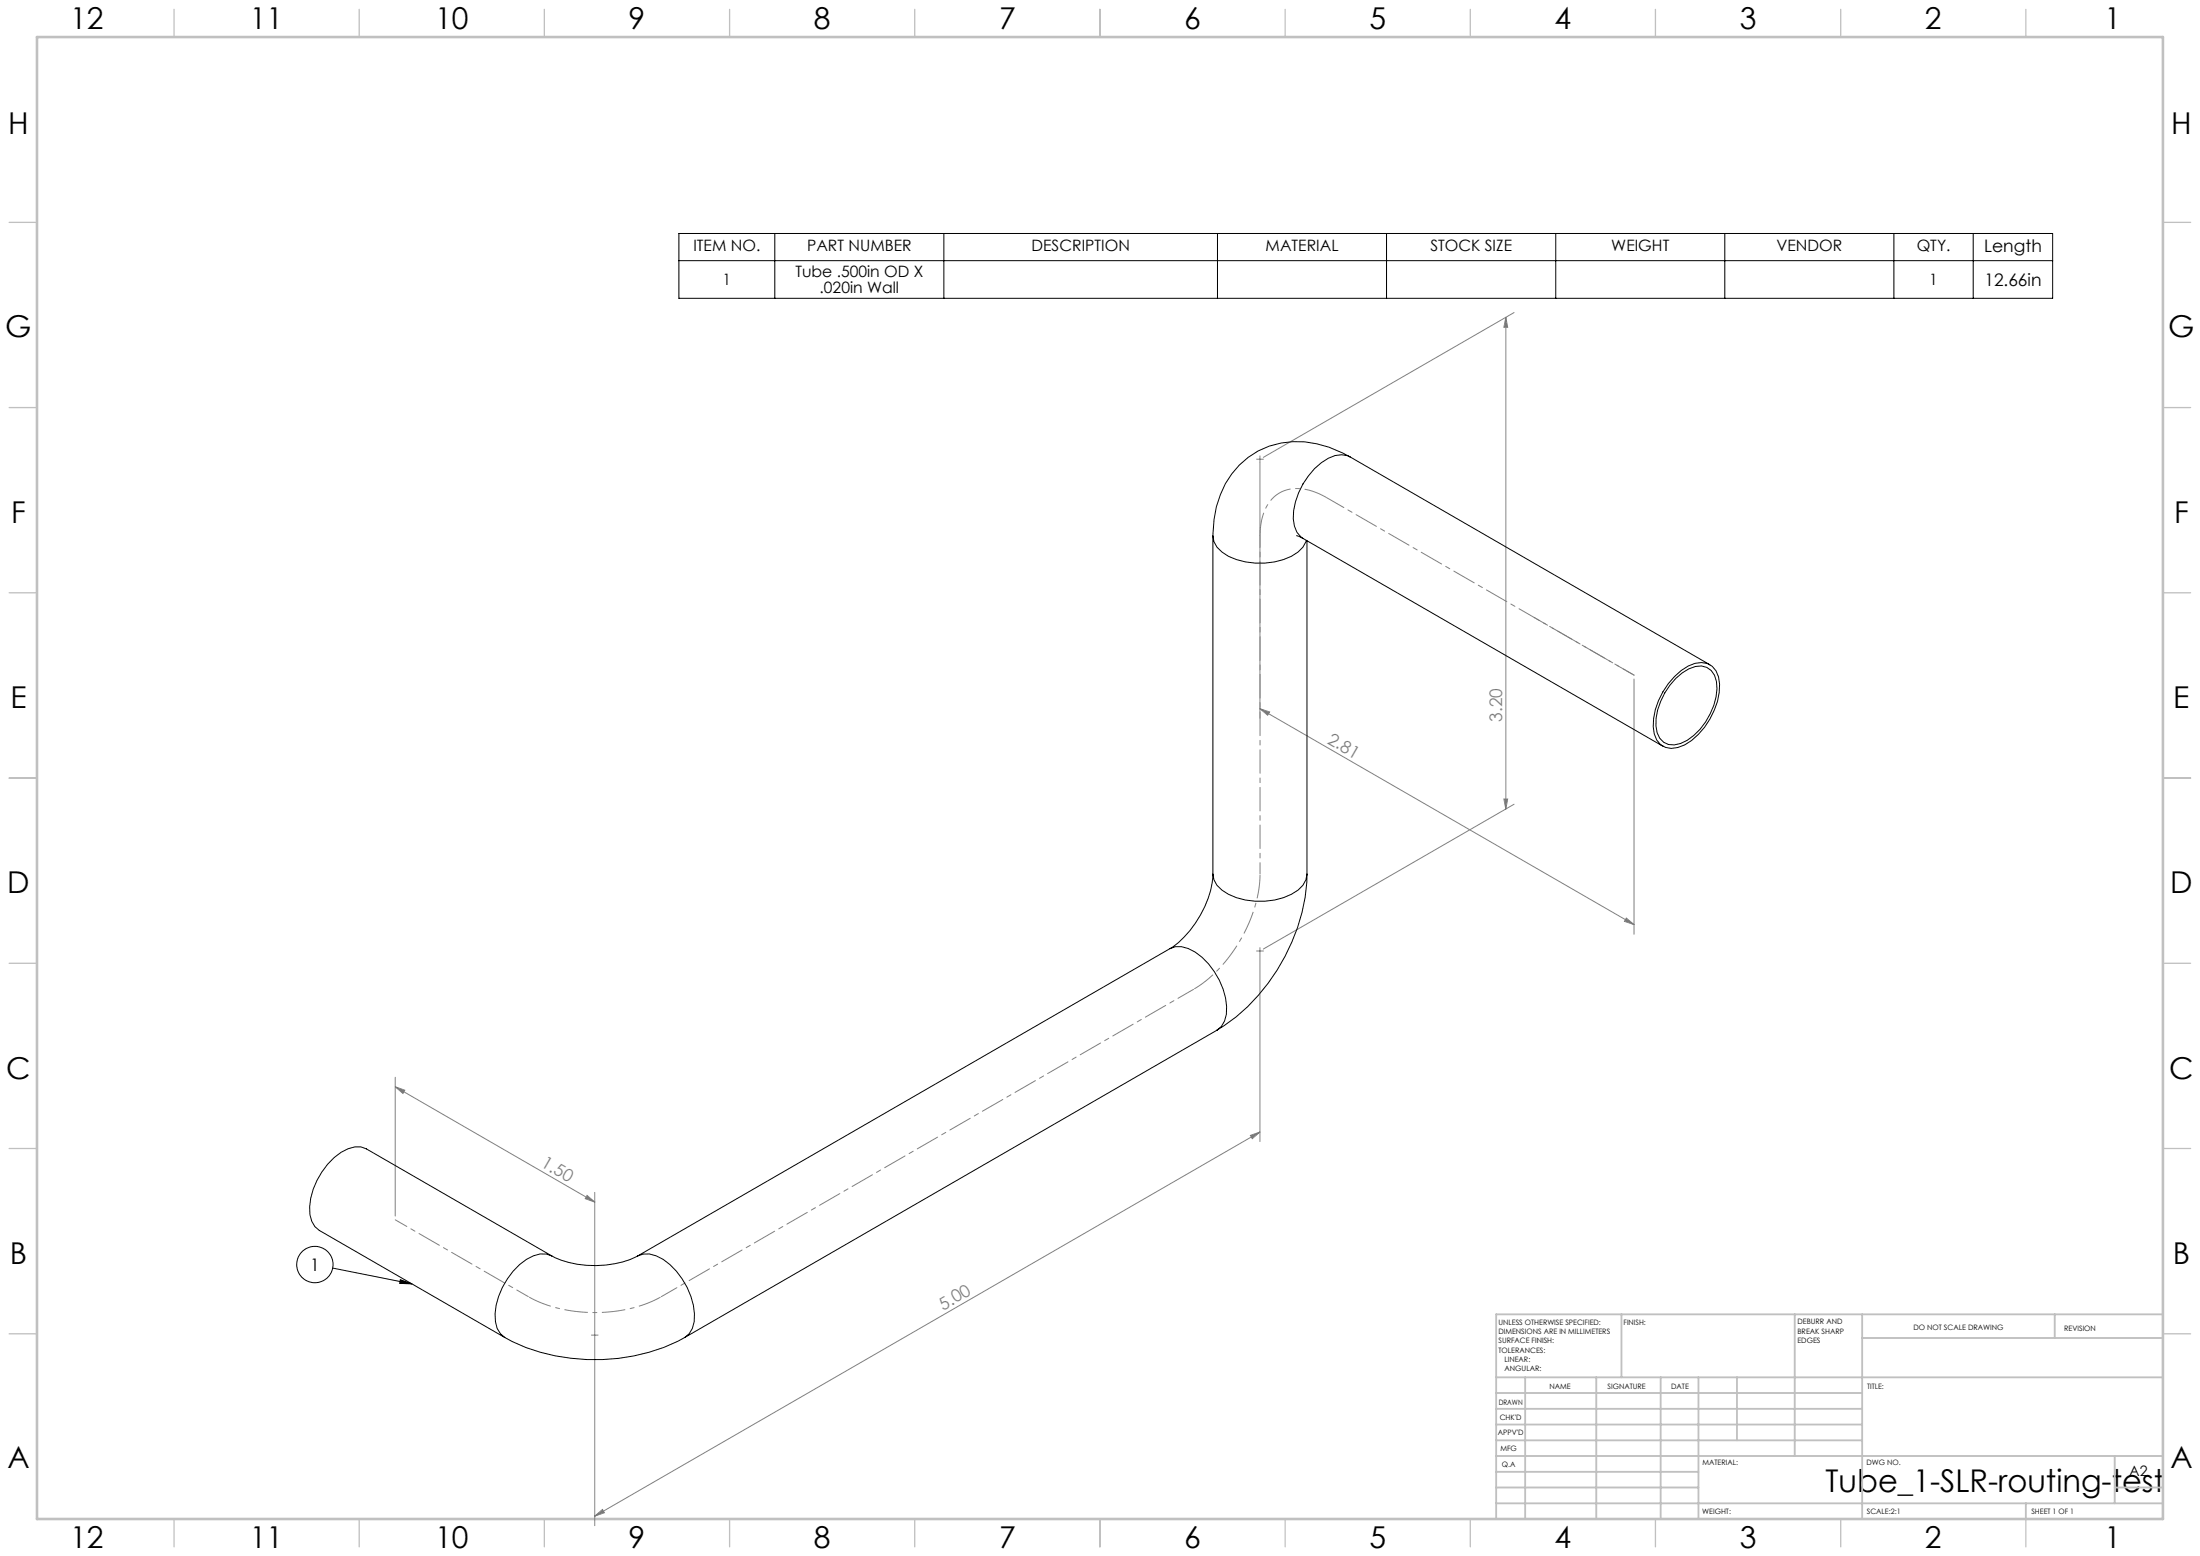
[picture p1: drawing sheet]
<svg xmlns="http://www.w3.org/2000/svg" width="594mm" height="420mm" viewBox="0 0 594 420" stroke-linecap="round" stroke-linejoin="round" font-family="sans-serif">
<g fill="none" stroke="#808080" stroke-width=".27">
<path d="M406.6 85.6l.5 2.8h-1.1zM406.6 85.6v132.8M408.8 84.4l-67.7 39.1M339.2 123.9h2M340.2 123v70.9M340.2 191.3l2.6 .9-.5 .9zM340.2 191.3l101 58.3M441.2 183.3v68.9M406 215.7h1.1l-.5 2.7zM408.8 217.1l-67.7 39.1M339.2 256.7h2M340.2 255.7v52.4"/>
<path d="M439.1 247.8l2.1 1.8-2.6-.9zM106.7 293.4l2.6 .9-.5 .9zM106.7 290.8v37.4M106.7 293.4l53.9 31.1M337.6 306.5l2.6-.9-2.1 1.8zM340.2 305.6l-179.6 103.6M158.5 322.7l2.1 1.8-2.6-.9zM160.6 321.9v89.9M159.6 360.4h2M160.6 409.2l2.1-1.8 .5 .9z"/>
</g>
<g fill="none" stroke="#000" stroke-width=".27">
<path d="M183.3 63h370.9v17.5h-370.9zM183.3 70.4h370.9M209.2 63v17.5M254.8 63v17.5M328.7 63v17.5M374.4 63v17.5M420.1 63v17.5M465.7 63v17.5M511.4 63v17.5M532.8 63v17.5M89.8 342.3l21.4 4.3M108.1 345.4l3.1 1.2-3.3-.2z"/>
<circle cx="85" cy="341.3" r="4.9"/>
</g>
<path d="M358.2 134.3a12.9 12.9 0 0 0-12.5-1.3 12 12 0 0 0-5.5 10.5v1.2" fill="none" stroke="#808080" stroke-width=".27" stroke-dasharray="6.3 1.3 1.3 1.3" stroke-linecap="butt"/>
<path d="M340.2 235.9a39.7 39.7 0 0 1-17.9 31.1M178.6 350a39.7 39.7 0 0 1-36 0" fill="none" stroke="#808080" stroke-width=".27" stroke-dasharray="6.3 1.3 1.3 1.3" stroke-dashoffset="-.3" stroke-linecap="butt"/>
<path d="M441.2 182.2l-26.9-15.5" fill="none" stroke="#808080" stroke-width=".27" stroke-dasharray="6.3 1.3 1.3 1.3" stroke-dashoffset="2.9"/>
<g fill="none" stroke="#c0c0c0" stroke-width=".35">
<path d="M47 2.5v7.5M97 2.5v7.5M147 2.5v7.5M197 2.5v7.5M247 2.5v7.5M297 2.5v7.5M347 2.5v7.5M397 2.5v7.5M447 2.5v7.5M497 2.5v7.5M547 2.5v7.5M2.5 60h7.5"/>
<path d="M584 60h7.5M2.5 110h7.5M584 110h7.5M2.5 160h7.5M584 160h7.5M2.5 210h7.5M584 210h7.5M2.5 260h7.5M584 260h7.5M2.5 310h7.5M584 310h7.5M2.5 360h7.5"/>
<path d="M584 360h7.5M47 410v7.5M97 410v7.5M147 410v7.5M197 410v7.5M247 410v7.5M297 410v7.5M347 410v7.5M397 410v7.5M447 410v7.5M497 410v7.5M547 410v7.5"/>
</g>
<g fill="none" stroke="#c0c0c0" stroke-width=".5">
<path d="M437.8 354.8v17M484.6 354.8v38.2M502.8 354.8v55.2M554.8 354.8v6.4M584 354.8h-180v55.2M404 371.8h180M404 376h98.8M411.8 371.8v38.2M431 371.8v38.2M448.4 371.8v38.2M458.6 371.8v38.2M469 371.8v17"/>
<path d="M502.8 361.2h81.2M404 388.8h98.8M404 384.5h98.8M404 380.3h98.8M404 397.3h54.6M404 393h180M571 393v12.8M404 405.8h180M404 401.5h54.6M547 405.8v4.2M571 401.5h13"/>
</g>
<path d="M10 10h574v400h-574z" fill="none" stroke="#c0c0c0" stroke-width=".7"/>
<path d="M106.7 329.3l35.9 20.7" fill="none" stroke="#808080" stroke-width=".27" stroke-dasharray="6.3 1.3 1.3 1.3" stroke-dashoffset="2.8"/>
<path d="M441.2 182.2l-83-47.9" fill="none" stroke="#808080" stroke-width=".27" stroke-dasharray="6.3 1.3 1.3 1.3" stroke-dashoffset="1"/>
<path d="M340.2 144.7v91.2" fill="none" stroke="#808080" stroke-width=".27" stroke-dasharray="6.3 1.3 1.3 1.3" stroke-dashoffset="3.3"/>
<path d="M322.3 267l-143.7 83" fill="none" stroke="#808080" stroke-width=".27" stroke-dasharray="6.3 1.3 1.3 1.3" stroke-dashoffset="1.5"/>
<g fill="#808080">
<path d="M439.1 247.8l2.1 1.8-2.6-.9zM340.2 191.3l2.6 .9-.5 .9z"/>
<path d="M337.6 306.5l2.6-.9-2.1 1.8zM160.6 409.2l2.1-1.8 .5 .9z"/>
<path d="M406.6 85.6l.5 2.8h-1.1zM406 215.7h1.1l-.5 2.7z"/>
<path d="M106.7 293.4l2.6 .9-.5 .9zM158.5 322.7l2.1 1.8-2.6-.9z"/>
</g>
<path d="M108.1 345.4l3.1 1.2-3.3-.2z" fill="#000"/>
<g fill="none" stroke="#000" stroke-width=".27">
<path d="M364.5 123.3a26.8 26.8 0 0 0-21.8-2.9 23.2 23.2 0 0 0-14.9 19.8l-.3 4.5M364.5 123.3a6.1 6.1 0 0 0-5.9 .4 19.5 19.5 0 0 0-9.4 16.3 6.1 6.1 0 0 0 2.6 5.3M364.5 123.3l97.2 56.1M327.5 144.7a6.6 6.6 0 0 0 4.2 5.5 19.4 19.4 0 0 0 18.8-1.2l1.3-1.3 .9-1.8M327.5 144.7v91.3M350.1 144.6l1.7 .7M351.8 145.3l97.2 56.1M352.9 146v90M452.1 182.6a10.6 10.6 0 0 1 7.3-3.8 4.7 4.7 0 0 1 4.6 3.9 17.3 17.3 0 0 1-3.8 13.6 13 13 0 0 1-9 5.7 4.7 4.7 0 0 1-4.5-3.9 17.7 17.7 0 0 1 5.4-15.5zM452.5 183.1a9.7 9.7 0 0 1 6.9-3.3 4.6 4.6 0 0 1 4 4.2 17.3 17.3 0 0 1-9.6 16.7 4.5 4.5 0 0 1-6.4-2.9 15.7 15.7 0 0 1 3.5-12.9zM327.5 236a27.2 27.2 0 0 1-11.6 20.1M327.5 236a6.5 6.5 0 0 0 4.2 5.4 19.3 19.3 0 0 0 18.8-1.1l1.3-1.3 .8-1.5 .3-1.5"/>
<path d="M352.9 236a52.3 52.3 0 0 1-24.3 42.1M315.9 256.1a6.7 6.7 0 0 1 6.8 .9 19.4 19.4 0 0 1 8.4 16.8l-.5 1.8-.8 1.5-1.2 1M315.9 256.1l-143.7 82.9M328.6 278.1l-143.7 82.9M149 339a27.1 27.1 0 0 0 23.2 0M149 339l-50.1-28.9a6.7 6.7 0 0 0-6.8 .9 19.4 19.4 0 0 0-8.4 16.9l.5 1.8 .8 1.4 1.2 1 50.1 28.9M149 339a6.7 6.7 0 0 0-6.8 .9 19.2 19.2 0 0 0-8.4 16.8l.4 1.9 .9 1.4 1.2 1M172.2 339a6.7 6.7 0 0 1 6.8 .9 19.4 19.4 0 0 1 8.4 16.8l-.5 1.9-.8 1.4-1.2 1M136.3 361a52.2 52.2 0 0 0 48.6 0"/>
</g>
<text font-size="8.5" x="492.9" y="402.7">Tube_1-SLR-routing-test</text>
<g font-size="8.1">
<text x="19" y="8">12</text>
<text x="67.5" y="8">11</text>
<text x="117.5" y="8">10</text>
<text x="169.7" y="8">9</text>
<text x="219.7" y="8">8</text>
<text x="269.7" y="8">7</text>
<text x="319.7" y="8">6</text>
<text x="369.7" y="8">5</text>
<text x="419.7" y="8">4</text>
<text x="469.7" y="8">3</text>
<text x="519.7" y="8">2</text>
<text x="568.2" y="8">1</text>
<text x="2.2" y="36.1">H</text>
<text x="586.2" y="36.1">H</text>
<text x="1.4" y="91.1">G</text>
<text x="585.4" y="91.1">G</text>
<text x="3" y="141.1">F</text>
<text x="587" y="141.1">F</text>
<text x="2.8" y="191.1">E</text>
<text x="586.8" y="191.1">E</text>
<text x="2" y="241.1">D</text>
<text x="586" y="241.1">D</text>
<text x="1.7" y="291.1">C</text>
<text x="585.7" y="291.1">C</text>
<text x="2.7" y="341.1">B</text>
<text x="586.7" y="341.1">B</text>
<text x="2" y="396.1">A</text>
<text x="586" y="396.1">A</text>
<text x="19" y="418">12</text>
<text x="67.5" y="418">11</text>
<text x="117.5" y="418">10</text>
<text x="169.7" y="418">9</text>
<text x="219.7" y="418">8</text>
<text x="269.7" y="418">7</text>
<text x="319.7" y="418">6</text>
<text x="369.7" y="418">5</text>
<text x="419.7" y="418">4</text>
<text x="469.7" y="418">3</text>
<text x="519.7" y="418">2</text>
<text x="568.2" y="418">1</text>
</g>
<g font-size="4.7">
<text x="535.7" y="67.9">Length</text>
<text x="535.8" y="77.1">12.66in</text>
<text x="83.7" y="343">1</text>
</g>
<g font-size="4.7" fill="#808080">
<text x="405.6" y="194.8" transform="rotate(-90 405.6 194.8)">3.20</text>
<text x="358.1" y="200.4" transform="rotate(30 358.1 200.4)">2.81</text>
<text x="145.8" y="314.7" transform="rotate(30 145.8 314.7)">1.50</text>
<text x="254.6" y="353.8" transform="rotate(-30 254.6 353.8)">5.00</text>
</g>
<g font-size="4.2">
<text x="187.2" y="67.8">ITEM NO.</text>
<text x="217.9" y="67.8">PART NUMBER</text>
<text x="278.5" y="67.8">DESCRIPTION</text>
<text x="341.7" y="67.8">MATERIAL</text>
<text x="386.2" y="67.8">STOCK SIZE</text>
<text x="435" y="67.8">WEIGHT</text>
<text x="479.7" y="67.8">VENDOR</text>
<text x="517.5" y="67.8">QTY.</text>
<text x="195.1" y="76.9">1</text>
<text x="214.7" y="74.9">Tube .500in OD X</text>
<text x="520.9" y="76.9">1</text>
<text x="221.3" y="79">.020in Wall</text>
</g>
<text font-size="3.9" x="574.9" y="398.5">A2</text>
<g font-size="2">
<text x="404.6" y="357.6">UNLESS OTHERWISE SPECIFIED:</text>
<text x="438.4" y="357.6">FINISH:</text>
<text x="485.3" y="357.5">DEBURR AND</text>
<text x="485.3" y="360">BREAK SHARP</text>
<text x="516.6" y="359">DO NOT SCALE DRAWING</text>
<text x="557.3" y="359.2">REVISION</text>
<text x="404.6" y="360.1">DIMENSIONS ARE IN MILLIMETERS</text>
<text x="404.6" y="362.6">SURFACE FINISH:</text>
<text x="404.6" y="365.1">TOLERANCES:</text>
<text x="485.3" y="362.5">EDGES</text>
<text x="406.2" y="367.6">LINEAR:</text>
<text x="406.2" y="370.1">ANGULAR:</text>
<text x="418.3" y="375">NAME</text>
<text x="434" y="374.9">SIGNATURE</text>
<text x="451.2" y="374.9">DATE</text>
<text x="504.1" y="374.9">TITLE:</text>
<text x="404.6" y="379.1">DRAWN</text>
<text x="404.9" y="383.3">CHK'D</text>
<text x="404.4" y="387.4">APPV'D</text>
<text x="405.1" y="391.8">MFG</text>
<text x="405.5" y="396">Q.A</text>
<text x="459.6" y="395.5">MATERIAL:</text>
<text x="504" y="395.5">DWG NO.</text>
<text x="459.6" y="408.5">WEIGHT:</text>
<text x="504.1" y="408.6">SCALE:2:1</text>
<text x="548.5" y="408.6">SHEET 1 OF 1</text>
</g>
</svg>
